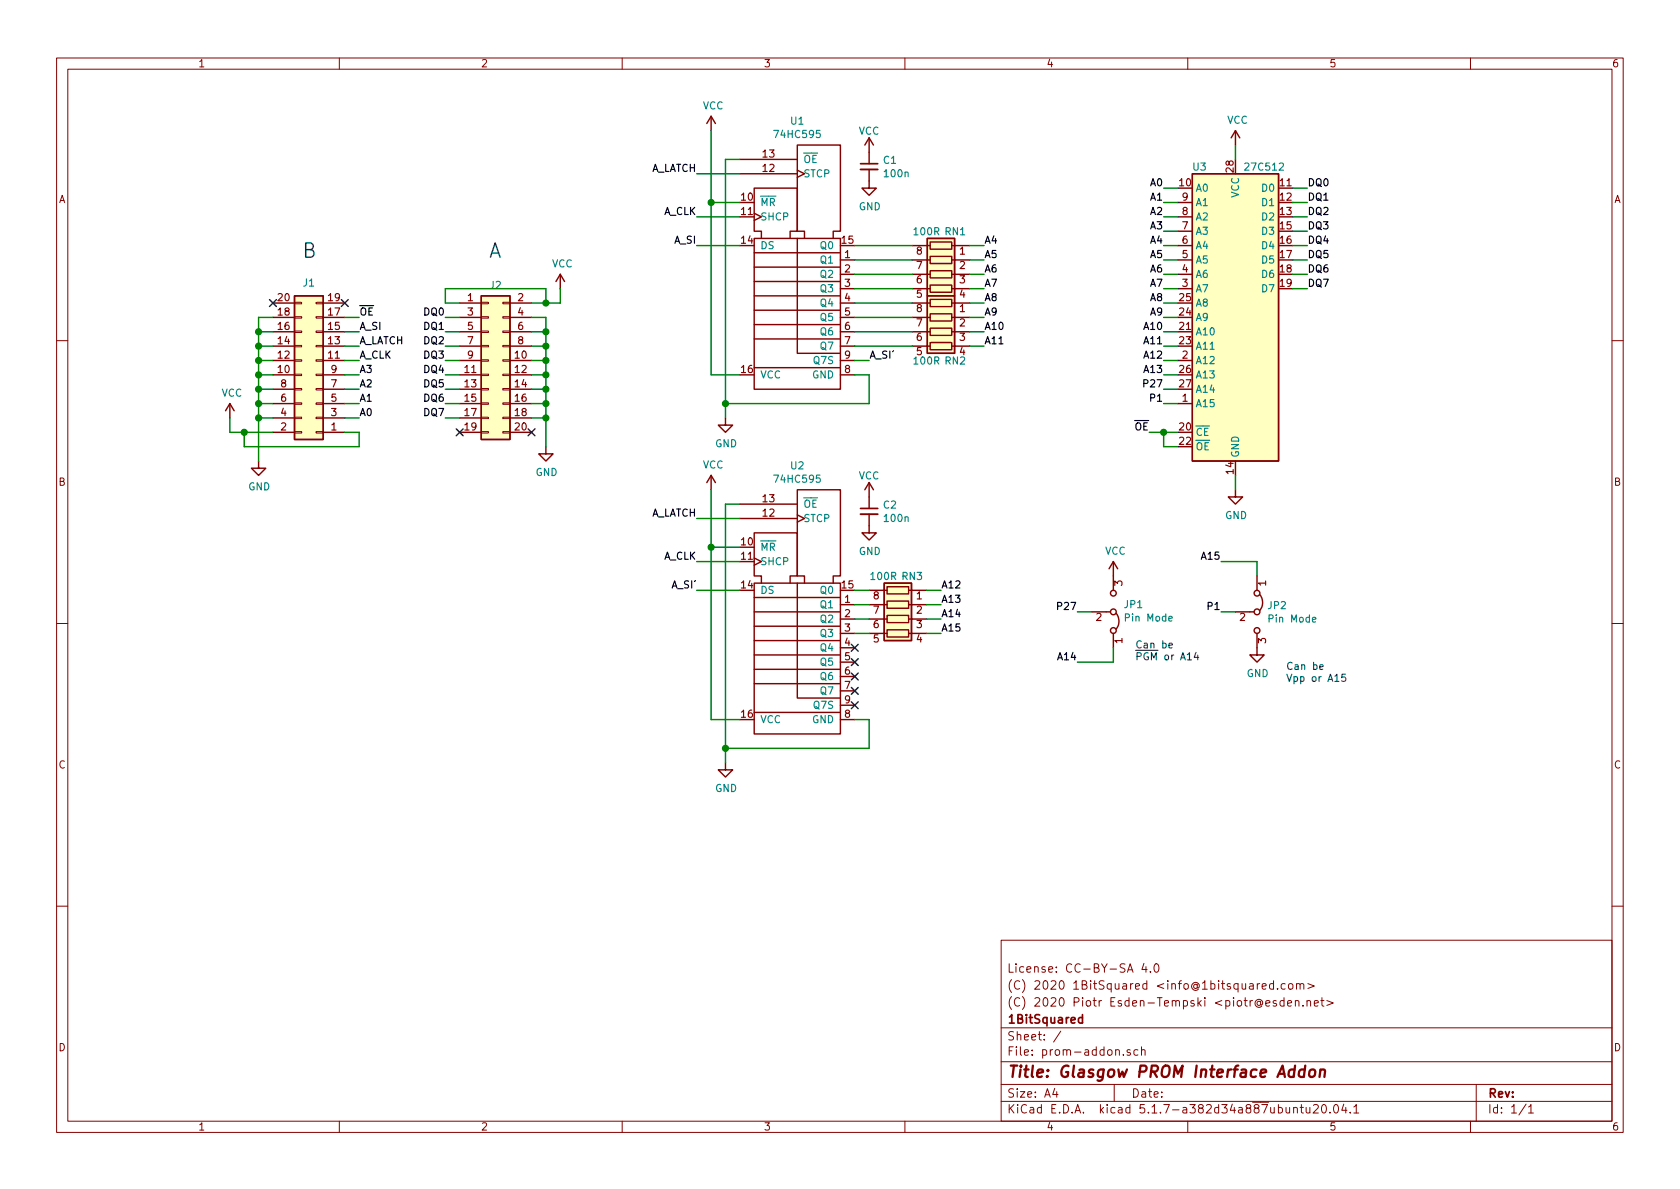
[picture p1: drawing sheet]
EESchema Schematic File Version 4
EELAYER 30 0
EELAYER END
$Descr A4 11693 8268
encoding utf-8
Sheet 1 1
Title "Glasgow PROM Interface Addon"
Date ""
Rev ""
Comp "1BitSquared"
Comment1 "(C) 2020 Piotr Esden-Tempski <piotr@esden.net>"
Comment2 "(C) 2020 1BitSquared <info@1bitsquared.com>"
Comment3 "License: CC-BY-SA 4.0"
Comment4 ""
$EndDescr
$Comp
L Connector_Generic:Conn_02x10_Odd_Even J1
U 1 1
P 2200 2600
F 0 "J1" H 2250 1964 50  0000 C CNN
F 1 "Conn_02x10_Odd_Even" H 2250 1963 50  0001 C CNN
F 2 "Connector_PinSocket_2.54mm:PinSocket_2x10_P2.54mm_Vertical" H 2200 2600 50  0001 C CNN
F 3 "~" H 2200 2600 50  0001 C CNN
	1    2200 2600
	-1   0    0    1   
$EndComp
$Comp
L Connector_Generic:Conn_02x10_Odd_Even J2
U 1 1
P 3400 2500
F 0 "J2" H 3450 3026 50  0000 C CNN
F 1 "Conn_02x10_Odd_Even" H 3450 3027 50  0001 C CNN
F 2 "Connector_PinSocket_2.54mm:PinSocket_2x10_P2.54mm_Vertical" H 3400 2500 50  0001 C CNN
F 3 "~" H 3400 2500 50  0001 C CNN
	1    3400 2500
	1    0    0    -1  
$EndComp
Wire Wire Line
	2400 3000 2500 3000
Wire Wire Line
	2400 2900 2500 2900
NoConn ~ 2400 2100
NoConn ~ 1900 2100
NoConn ~ 3200 3000
NoConn ~ 3700 3000
Wire Wire Line
	1900 2900 1800 2900
Wire Wire Line
	1900 3000 1700 3000
Wire Wire Line
	2400 2800 2500 2800
Wire Wire Line
	2400 2700 2500 2700
Wire Wire Line
	2400 2600 2500 2600
Wire Wire Line
	2400 2500 2500 2500
Wire Wire Line
	2400 2400 2500 2400
Wire Wire Line
	2400 2300 2500 2300
Wire Wire Line
	2400 2200 2500 2200
Wire Wire Line
	1800 2800 1900 2800
Wire Wire Line
	1800 2700 1900 2700
Wire Wire Line
	1800 2600 1900 2600
Wire Wire Line
	1800 2500 1900 2500
Wire Wire Line
	1800 2400 1900 2400
Wire Wire Line
	1800 2300 1900 2300
Wire Wire Line
	1800 2200 1900 2200
Wire Wire Line
	3100 2900 3200 2900
Wire Wire Line
	3100 2800 3200 2800
Wire Wire Line
	3100 2700 3200 2700
Wire Wire Line
	3100 2600 3200 2600
Wire Wire Line
	3100 2500 3200 2500
Wire Wire Line
	3100 2400 3200 2400
Wire Wire Line
	3100 2300 3200 2300
Wire Wire Line
	3100 2200 3200 2200
Wire Wire Line
	3100 2100 3200 2100
Wire Wire Line
	3700 2900 3800 2900
Wire Wire Line
	3700 2800 3800 2800
Wire Wire Line
	3700 2700 3800 2700
Wire Wire Line
	3700 2600 3800 2600
Wire Wire Line
	3700 2500 3800 2500
Wire Wire Line
	3700 2400 3800 2400
Wire Wire Line
	3700 2300 3800 2300
Wire Wire Line
	3700 2200 3800 2200
Wire Wire Line
	3700 2100 3800 2100
Text Notes 3400 1800 0    100  ~ 0
A
Text Notes 2100 1800 0    100  ~ 0
B
Wire Wire Line
	3800 2200 3800 2300
Connection ~ 3800 2300
Wire Wire Line
	3800 2300 3800 2400
Connection ~ 3800 2400
Wire Wire Line
	3800 2400 3800 2500
Connection ~ 3800 2500
Wire Wire Line
	3800 2500 3800 2600
Connection ~ 3800 2600
Wire Wire Line
	3800 2600 3800 2700
Connection ~ 3800 2700
Wire Wire Line
	3800 2700 3800 2800
Connection ~ 3800 2800
Wire Wire Line
	3800 2800 3800 2900
Connection ~ 3800 2900
Wire Wire Line
	3800 2900 3800 3100
Wire Wire Line
	1800 2200 1800 2300
Connection ~ 1800 2300
Wire Wire Line
	1800 2300 1800 2400
Connection ~ 1800 2400
Wire Wire Line
	1800 2400 1800 2500
Connection ~ 1800 2500
Wire Wire Line
	1800 2500 1800 2600
Connection ~ 1800 2600
Wire Wire Line
	1800 2600 1800 2700
Connection ~ 1800 2700
Wire Wire Line
	1800 2700 1800 2800
Connection ~ 1800 2800
Wire Wire Line
	1800 2800 1800 2900
Wire Wire Line
	1800 2900 1800 3200
Connection ~ 1800 2900
$Comp
L power:GND #PWR0101
U 1 1
P 3800 3100
F 0 "#PWR0101" H 3800 2850 50  0001 C CNN
F 1 "GND" H 3805 2924 50  0000 C CNN
F 2 "" H 3800 3100 50  0001 C CNN
F 3 "" H 3800 3100 50  0001 C CNN
	1    3800 3100
	1    0    0    -1  
$EndComp
$Comp
L power:GND #PWR0102
U 1 1
P 1800 3200
F 0 "#PWR0102" H 1800 2950 50  0001 C CNN
F 1 "GND" H 1805 3024 50  0000 C CNN
F 2 "" H 1800 3200 50  0001 C CNN
F 3 "" H 1800 3200 50  0001 C CNN
	1    1800 3200
	1    0    0    -1  
$EndComp
Wire Wire Line
	1600 3000 1600 2900
Wire Wire Line
	3900 2100 3900 2000
Text Label 3100 2200 2    50   ~ 0
DQ0
Text Label 3100 2300 2    50   ~ 0
DQ1
Text Label 3100 2400 2    50   ~ 0
DQ2
Text Label 3100 2500 2    50   ~ 0
DQ3
Text Label 3100 2600 2    50   ~ 0
DQ4
Text Label 3100 2700 2    50   ~ 0
DQ5
Text Label 3100 2800 2    50   ~ 0
DQ6
Text Label 3100 2900 2    50   ~ 0
DQ7
Text Label 2500 2300 0    50   ~ 0
A_SI
Text Label 2500 2500 0    50   ~ 0
A_CLK
Text Label 2500 2900 0    50   ~ 0
A0
Text Label 2500 2800 0    50   ~ 0
A1
Text Label 2500 2700 0    50   ~ 0
A2
Text Label 2500 2600 0    50   ~ 0
A3
$Comp
L power:VCC #PWR0104
U 1 1
P 3900 2000
F 0 "#PWR0104" H 3900 1850 50  0001 C CNN
F 1 "VCC" H 3915 2176 50  0000 C CNN
F 2 "" H 3900 2000 50  0001 C CNN
F 3 "" H 3900 2000 50  0001 C CNN
	1    3900 2000
	1    0    0    -1  
$EndComp
$Comp
L power:VCC #PWR0105
U 1 1
P 1600 2900
F 0 "#PWR0105" H 1600 2750 50  0001 C CNN
F 1 "VCC" H 1615 3076 50  0000 C CNN
F 2 "" H 1600 2900 50  0001 C CNN
F 3 "" H 1600 2900 50  0001 C CNN
	1    1600 2900
	1    0    0    -1  
$EndComp
Wire Wire Line
	2500 3000 2500 3100
Wire Wire Line
	2500 3100 1700 3100
Wire Wire Line
	1700 3100 1700 3000
Connection ~ 1700 3000
Wire Wire Line
	1700 3000 1600 3000
Wire Wire Line
	3100 2100 3100 2000
Wire Wire Line
	3100 2000 3800 2000
Wire Wire Line
	3800 2000 3800 2100
Connection ~ 3800 2100
Wire Wire Line
	3800 2100 3900 2100
Text Label 2500 2400 0    50   ~ 0
A_LATCH
Text Label 2500 2200 0    50   ~ 0
~OE
$Comp
L Memory_EPROM:27C512 U3
U 1 1
P 8600 2200
F 0 "U3" H 8350 3250 50  0000 C CNN
F 1 "27C512" H 8800 3250 50  0000 C CNN
F 2 "Package_DIP:DIP-28_W15.24mm" H 8600 2200 50  0001 C CNN
F 3 "http://ww1.microchip.com/downloads/en/DeviceDoc/doc0015.pdf" H 8600 2200 50  0001 C CNN
	1    8600 2200
	1    0    0    -1  
$EndComp
Wire Wire Line
	8600 1000 8600 1100
Wire Wire Line
	8600 3300 8600 3400
$Comp
L power:GND #PWR0103
U 1 1
P 8600 3400
F 0 "#PWR0103" H 8600 3150 50  0001 C CNN
F 1 "GND" H 8605 3224 50  0000 C CNN
F 2 "" H 8600 3400 50  0001 C CNN
F 3 "" H 8600 3400 50  0001 C CNN
	1    8600 3400
	1    0    0    -1  
$EndComp
Wire Wire Line
	8200 3000 8100 3000
Wire Wire Line
	8100 3000 8100 3100
Wire Wire Line
	8200 3100 8100 3100
$Comp
L power:VCC #PWR0106
U 1 1
P 8600 1000
F 0 "#PWR0106" H 8600 850 50  0001 C CNN
F 1 "VCC" H 8615 1176 50  0000 C CNN
F 2 "" H 8600 1000 50  0001 C CNN
F 3 "" H 8600 1000 50  0001 C CNN
	1    8600 1000
	1    0    0    -1  
$EndComp
Wire Wire Line
	9000 1300 9100 1300
Wire Wire Line
	9000 1400 9100 1400
Wire Wire Line
	9000 1500 9100 1500
Wire Wire Line
	9000 1600 9100 1600
Wire Wire Line
	9000 1700 9100 1700
Wire Wire Line
	9000 1800 9100 1800
Wire Wire Line
	9000 1900 9100 1900
Wire Wire Line
	9000 2000 9100 2000
Wire Wire Line
	8100 1300 8200 1300
Wire Wire Line
	8100 1400 8200 1400
Wire Wire Line
	8100 1500 8200 1500
Wire Wire Line
	8100 1600 8200 1600
Wire Wire Line
	8100 1700 8200 1700
Wire Wire Line
	8100 1800 8200 1800
Wire Wire Line
	8100 1900 8200 1900
Wire Wire Line
	8100 2000 8200 2000
Wire Wire Line
	8100 2100 8200 2100
Wire Wire Line
	8100 2200 8200 2200
Wire Wire Line
	8100 2300 8200 2300
Wire Wire Line
	8100 2400 8200 2400
Wire Wire Line
	8100 2500 8200 2500
Wire Wire Line
	8100 2600 8200 2600
Wire Wire Line
	7500 4600 7750 4600
Wire Wire Line
	8500 3900 8750 3900
Text Label 9100 1300 0    50   ~ 0
DQ0
Text Label 9100 1400 0    50   ~ 0
DQ1
Text Label 9100 1500 0    50   ~ 0
DQ2
Text Label 9100 1600 0    50   ~ 0
DQ3
Text Label 9100 1700 0    50   ~ 0
DQ4
Text Label 9100 1800 0    50   ~ 0
DQ5
Text Label 9100 1900 0    50   ~ 0
DQ6
Text Label 9100 2000 0    50   ~ 0
DQ7
Text Label 8100 1300 2    50   ~ 0
A0
Text Label 8100 1400 2    50   ~ 0
A1
Text Label 8100 1500 2    50   ~ 0
A2
Text Label 8100 1600 2    50   ~ 0
A3
Text Label 8100 1700 2    50   ~ 0
A4
Text Label 8100 1800 2    50   ~ 0
A5
Text Label 8100 1900 2    50   ~ 0
A6
Text Label 8100 2000 2    50   ~ 0
A7
Text Label 8100 2100 2    50   ~ 0
A8
Text Label 8100 2200 2    50   ~ 0
A9
Text Label 8100 2300 2    50   ~ 0
A10
Text Label 8100 2400 2    50   ~ 0
A11
Text Label 8100 2500 2    50   ~ 0
A12
Text Label 8100 2600 2    50   ~ 0
A13
Text Label 7500 4600 2    50   ~ 0
A14
Text Label 8500 3900 2    50   ~ 0
A15
Wire Wire Line
	8100 3000 8000 3000
Connection ~ 8100 3000
Text Label 8000 3000 2    50   ~ 0
~OE
$Comp
L Jumper:Jumper_3_Bridged12 JP1
U 1 1
P 7750 4250
F 0 "JP1" V 7797 4318 50  0000 L CNN
F 1 "Pin Mode" V 7704 4318 50  0000 L CNN
F 2 "Connector_PinHeader_2.54mm:PinHeader_1x03_P2.54mm_Vertical" H 7750 4250 50  0001 C CNN
F 3 "~" H 7750 4250 50  0001 C CNN
	1    7750 4250
	0    1    -1   0   
$EndComp
Wire Wire Line
	7750 4600 7750 4500
Wire Wire Line
	7600 4250 7500 4250
$Comp
L power:VCC #PWR0115
U 1 1
P 7750 4000
F 0 "#PWR0115" H 7750 3850 50  0001 C CNN
F 1 "VCC" H 7765 4176 50  0000 C CNN
F 2 "" H 7750 4000 50  0001 C CNN
F 3 "" H 7750 4000 50  0001 C CNN
	1    7750 4000
	1    0    0    -1  
$EndComp
Text Label 7500 4250 2    50   ~ 0
P27
Text Label 8100 2700 2    50   ~ 0
P27
Wire Wire Line
	8100 2700 8200 2700
$Comp
L Jumper:Jumper_3_Bridged12 JP2
U 1 1
P 8750 4250
F 0 "JP2" V 8703 4318 50  0000 L CNN
F 1 "Pin Mode" V 8796 4318 50  0000 L CNN
F 2 "Connector_PinHeader_2.54mm:PinHeader_1x03_P2.54mm_Vertical" H 8750 4250 50  0001 C CNN
F 3 "~" H 8750 4250 50  0001 C CNN
	1    8750 4250
	0    1    1    0   
$EndComp
Wire Wire Line
	8600 4250 8500 4250
Wire Wire Line
	8750 4000 8750 3900
Text Label 8500 4250 2    50   ~ 0
P1
Text Notes 7900 4600 0    50   ~ 0
Can be\n~PGM~ or A14
Text Notes 8950 4750 0    50   ~ 0
Can be\nVpp or A15
$Comp
L power:GND #PWR0116
U 1 1
P 8750 4500
F 0 "#PWR0116" H 8750 4250 50  0001 C CNN
F 1 "GND" H 8755 4324 50  0000 C CNN
F 2 "" H 8750 4500 50  0001 C CNN
F 3 "" H 8750 4500 50  0001 C CNN
	1    8750 4500
	1    0    0    -1  
$EndComp
Text Label 8100 2800 2    50   ~ 0
P1
Wire Wire Line
	8100 2800 8200 2800
Text Label 6850 1700 0    50   ~ 0
A4
Text Label 6850 1800 0    50   ~ 0
A5
Wire Wire Line
	5050 1100 5050 2800
Wire Wire Line
	5150 3600 4850 3600
$Comp
L power:VCC #PWR0111
U 1 1
P 4950 3400
F 0 "#PWR0111" H 4950 3250 50  0001 C CNN
F 1 "VCC" H 4965 3576 50  0000 C CNN
F 2 "" H 4950 3400 50  0001 C CNN
F 3 "" H 4950 3400 50  0001 C CNN
	1    4950 3400
	1    0    0    -1  
$EndComp
Wire Wire Line
	5950 1700 6350 1700
Wire Wire Line
	5950 1800 6350 1800
Wire Wire Line
	5950 1900 6350 1900
Wire Wire Line
	5950 2000 6350 2000
Wire Wire Line
	5950 2100 6350 2100
Wire Wire Line
	5950 2200 6350 2200
Wire Wire Line
	5950 2300 6350 2300
Wire Wire Line
	5950 2400 6350 2400
Wire Wire Line
	5950 4100 6050 4100
Wire Wire Line
	5950 4200 6050 4200
Text Label 6850 1900 0    50   ~ 0
A6
Text Label 6850 2000 0    50   ~ 0
A7
Text Label 6850 2100 0    50   ~ 0
A8
Text Label 6850 2200 0    50   ~ 0
A9
Text Label 6850 2300 0    50   ~ 0
A10
Text Label 6850 2400 0    50   ~ 0
A11
Text Label 6550 4100 0    50   ~ 0
A12
Text Label 6550 4200 0    50   ~ 0
A13
Text Label 6550 4300 0    50   ~ 0
A14
Text Label 6550 4400 0    50   ~ 0
A15
Wire Wire Line
	5150 3900 4850 3900
Wire Wire Line
	5150 1500 4850 1500
Text Label 4850 1700 2    50   ~ 0
A_SI
Text Label 4850 1500 2    50   ~ 0
A_CLK
Text Label 4850 3900 2    50   ~ 0
A_CLK
Wire Wire Line
	5950 4300 6050 4300
Wire Wire Line
	5950 4400 6050 4400
$Comp
L Device:R_Pack04 RN1
U 1 1
P 6550 1900
F 0 "RN1" V 6250 1800 50  0000 C CNN
F 1 "100R" V 6250 2000 50  0000 C CNN
F 2 "Resistor_SMD:R_Array_Convex_4x0402" V 6825 1900 50  0001 C CNN
F 3 "~" H 6550 1900 50  0001 C CNN
	1    6550 1900
	0    -1   1    0   
$EndComp
$Comp
L Device:R_Pack04 RN2
U 1 1
P 6550 2300
F 0 "RN2" V 6750 2200 50  0000 C CNN
F 1 "100R" V 6750 2400 50  0000 C CNN
F 2 "Resistor_SMD:R_Array_Convex_4x0402" V 6825 2300 50  0001 C CNN
F 3 "~" H 6550 2300 50  0001 C CNN
	1    6550 2300
	0    -1   1    0   
$EndComp
Wire Wire Line
	6750 1700 6850 1700
Wire Wire Line
	6750 1800 6850 1800
Wire Wire Line
	6750 1900 6850 1900
Wire Wire Line
	6750 2000 6850 2000
Wire Wire Line
	6750 2100 6850 2100
Wire Wire Line
	6750 2200 6850 2200
Wire Wire Line
	6750 2300 6850 2300
Wire Wire Line
	6750 2400 6850 2400
$Comp
L Device:R_Pack04 RN3
U 1 1
P 6250 4300
F 0 "RN3" V 5950 4200 50  0000 C CNN
F 1 "100R" V 5950 4400 50  0000 C CNN
F 2 "Resistor_SMD:R_Array_Convex_4x0402" V 6525 4300 50  0001 C CNN
F 3 "~" H 6250 4300 50  0001 C CNN
	1    6250 4300
	0    -1   1    0   
$EndComp
Wire Wire Line
	6450 4100 6550 4100
Wire Wire Line
	6450 4200 6550 4200
Wire Wire Line
	6450 4300 6550 4300
Wire Wire Line
	6450 4400 6550 4400
Wire Wire Line
	4850 1700 5150 1700
Wire Wire Line
	5050 1100 5150 1100
$Comp
L power:GND #PWR0112
U 1 1
P 5050 2900
F 0 "#PWR0112" H 5050 2650 50  0001 C CNN
F 1 "GND" H 5055 2724 50  0000 C CNN
F 2 "" H 5050 2900 50  0001 C CNN
F 3 "" H 5050 2900 50  0001 C CNN
	1    5050 2900
	1    0    0    -1  
$EndComp
Wire Wire Line
	5150 1200 4850 1200
$Comp
L power:VCC #PWR0113
U 1 1
P 4950 900
F 0 "#PWR0113" H 4950 750 50  0001 C CNN
F 1 "VCC" H 4965 1076 50  0000 C CNN
F 2 "" H 4950 900 50  0001 C CNN
F 3 "" H 4950 900 50  0001 C CNN
	1    4950 900 
	1    0    0    -1  
$EndComp
Text Label 4850 1200 2    50   ~ 0
A_LATCH
Wire Wire Line
	5950 2500 6050 2500
Text Label 6050 2500 0    50   ~ 0
A_SI´
Wire Wire Line
	5150 4100 4850 4100
$Comp
L power:GND #PWR0114
U 1 1
P 5050 5300
F 0 "#PWR0114" H 5050 5050 50  0001 C CNN
F 1 "GND" H 5055 5124 50  0000 C CNN
F 2 "" H 5050 5300 50  0001 C CNN
F 3 "" H 5050 5300 50  0001 C CNN
	1    5050 5300
	1    0    0    -1  
$EndComp
Text Label 4850 4100 2    50   ~ 0
A_SI´
Text Label 4850 3600 2    50   ~ 0
A_LATCH
$Comp
L Device:C_Small C2
U 1 1
P 6050 3550
F 0 "C2" H 6142 3597 50  0000 L CNN
F 1 "100n" H 6142 3504 50  0000 L CNN
F 2 "pkl_dipol:C_0402" H 6050 3550 50  0001 C CNN
F 3 "~" H 6050 3550 50  0001 C CNN
	1    6050 3550
	1    0    0    -1  
$EndComp
$Comp
L Device:C_Small C1
U 1 1
P 6050 1150
F 0 "C1" H 6142 1197 50  0000 L CNN
F 1 "100n" H 6142 1104 50  0000 L CNN
F 2 "pkl_dipol:C_0402" H 6050 1150 50  0001 C CNN
F 3 "~" H 6050 1150 50  0001 C CNN
	1    6050 1150
	1    0    0    -1  
$EndComp
$Comp
L power:GND #PWR0117
U 1 1
P 6050 1250
F 0 "#PWR0117" H 6050 1000 50  0001 C CNN
F 1 "GND" H 6055 1074 50  0000 C CNN
F 2 "" H 6050 1250 50  0001 C CNN
F 3 "" H 6050 1250 50  0001 C CNN
	1    6050 1250
	1    0    0    -1  
$EndComp
$Comp
L power:VCC #PWR0118
U 1 1
P 6050 1050
F 0 "#PWR0118" H 6050 900 50  0001 C CNN
F 1 "VCC" H 6050 1200 50  0000 C CNN
F 2 "" H 6050 1050 50  0001 C CNN
F 3 "" H 6050 1050 50  0001 C CNN
	1    6050 1050
	1    0    0    -1  
$EndComp
$Comp
L power:VCC #PWR0119
U 1 1
P 6050 3450
F 0 "#PWR0119" H 6050 3300 50  0001 C CNN
F 1 "VCC" H 6050 3600 50  0000 C CNN
F 2 "" H 6050 3450 50  0001 C CNN
F 3 "" H 6050 3450 50  0001 C CNN
	1    6050 3450
	1    0    0    -1  
$EndComp
$Comp
L power:GND #PWR0120
U 1 1
P 6050 3650
F 0 "#PWR0120" H 6050 3400 50  0001 C CNN
F 1 "GND" H 6055 3474 50  0000 C CNN
F 2 "" H 6050 3650 50  0001 C CNN
F 3 "" H 6050 3650 50  0001 C CNN
	1    6050 3650
	1    0    0    -1  
$EndComp
$Comp
L pkl_misc:74HC595 U1
U 1 1
P 5550 2000
F 0 "U1" H 5550 3170 50  0000 C CNN
F 1 "74HC595" H 5550 3077 50  0000 C CNN
F 2 "pkl_housings_dfn_qfn:DHVQFN-16_2.5x3.5mm_Pitch0.5mm" H 5850 2100 50  0001 C CNN
F 3 "" H 5850 2100 50  0001 C CNN
	1    5550 2000
	1    0    0    -1  
$EndComp
Wire Wire Line
	4950 1400 4950 900 
Wire Wire Line
	5150 1400 4950 1400
Wire Wire Line
	4950 1400 4950 2600
Wire Wire Line
	4950 2600 5150 2600
Connection ~ 4950 1400
Wire Wire Line
	5950 2600 6050 2600
Wire Wire Line
	6050 2600 6050 2800
Wire Wire Line
	6050 2800 5050 2800
Connection ~ 5050 2800
Wire Wire Line
	5050 2800 5050 2900
$Comp
L pkl_misc:74HC595 U2
U 1 1
P 5550 4400
F 0 "U2" H 5550 5570 50  0000 C CNN
F 1 "74HC595" H 5550 5477 50  0000 C CNN
F 2 "pkl_housings_dfn_qfn:DHVQFN-16_2.5x3.5mm_Pitch0.5mm" H 5850 4500 50  0001 C CNN
F 3 "" H 5850 4500 50  0001 C CNN
	1    5550 4400
	1    0    0    -1  
$EndComp
NoConn ~ 5950 4500
NoConn ~ 5950 4600
NoConn ~ 5950 4700
NoConn ~ 5950 4800
NoConn ~ 5950 4900
Wire Wire Line
	5150 3500 5050 3500
Wire Wire Line
	5050 3500 5050 5200
Wire Wire Line
	5950 5000 6050 5000
Wire Wire Line
	6050 5000 6050 5200
Wire Wire Line
	6050 5200 5050 5200
Connection ~ 5050 5200
Wire Wire Line
	5050 5200 5050 5300
Wire Wire Line
	5150 5000 4950 5000
Wire Wire Line
	4950 5000 4950 3800
Wire Wire Line
	5150 3800 4950 3800
Connection ~ 4950 3800
Wire Wire Line
	4950 3800 4950 3400
$EndSCHEMATC
